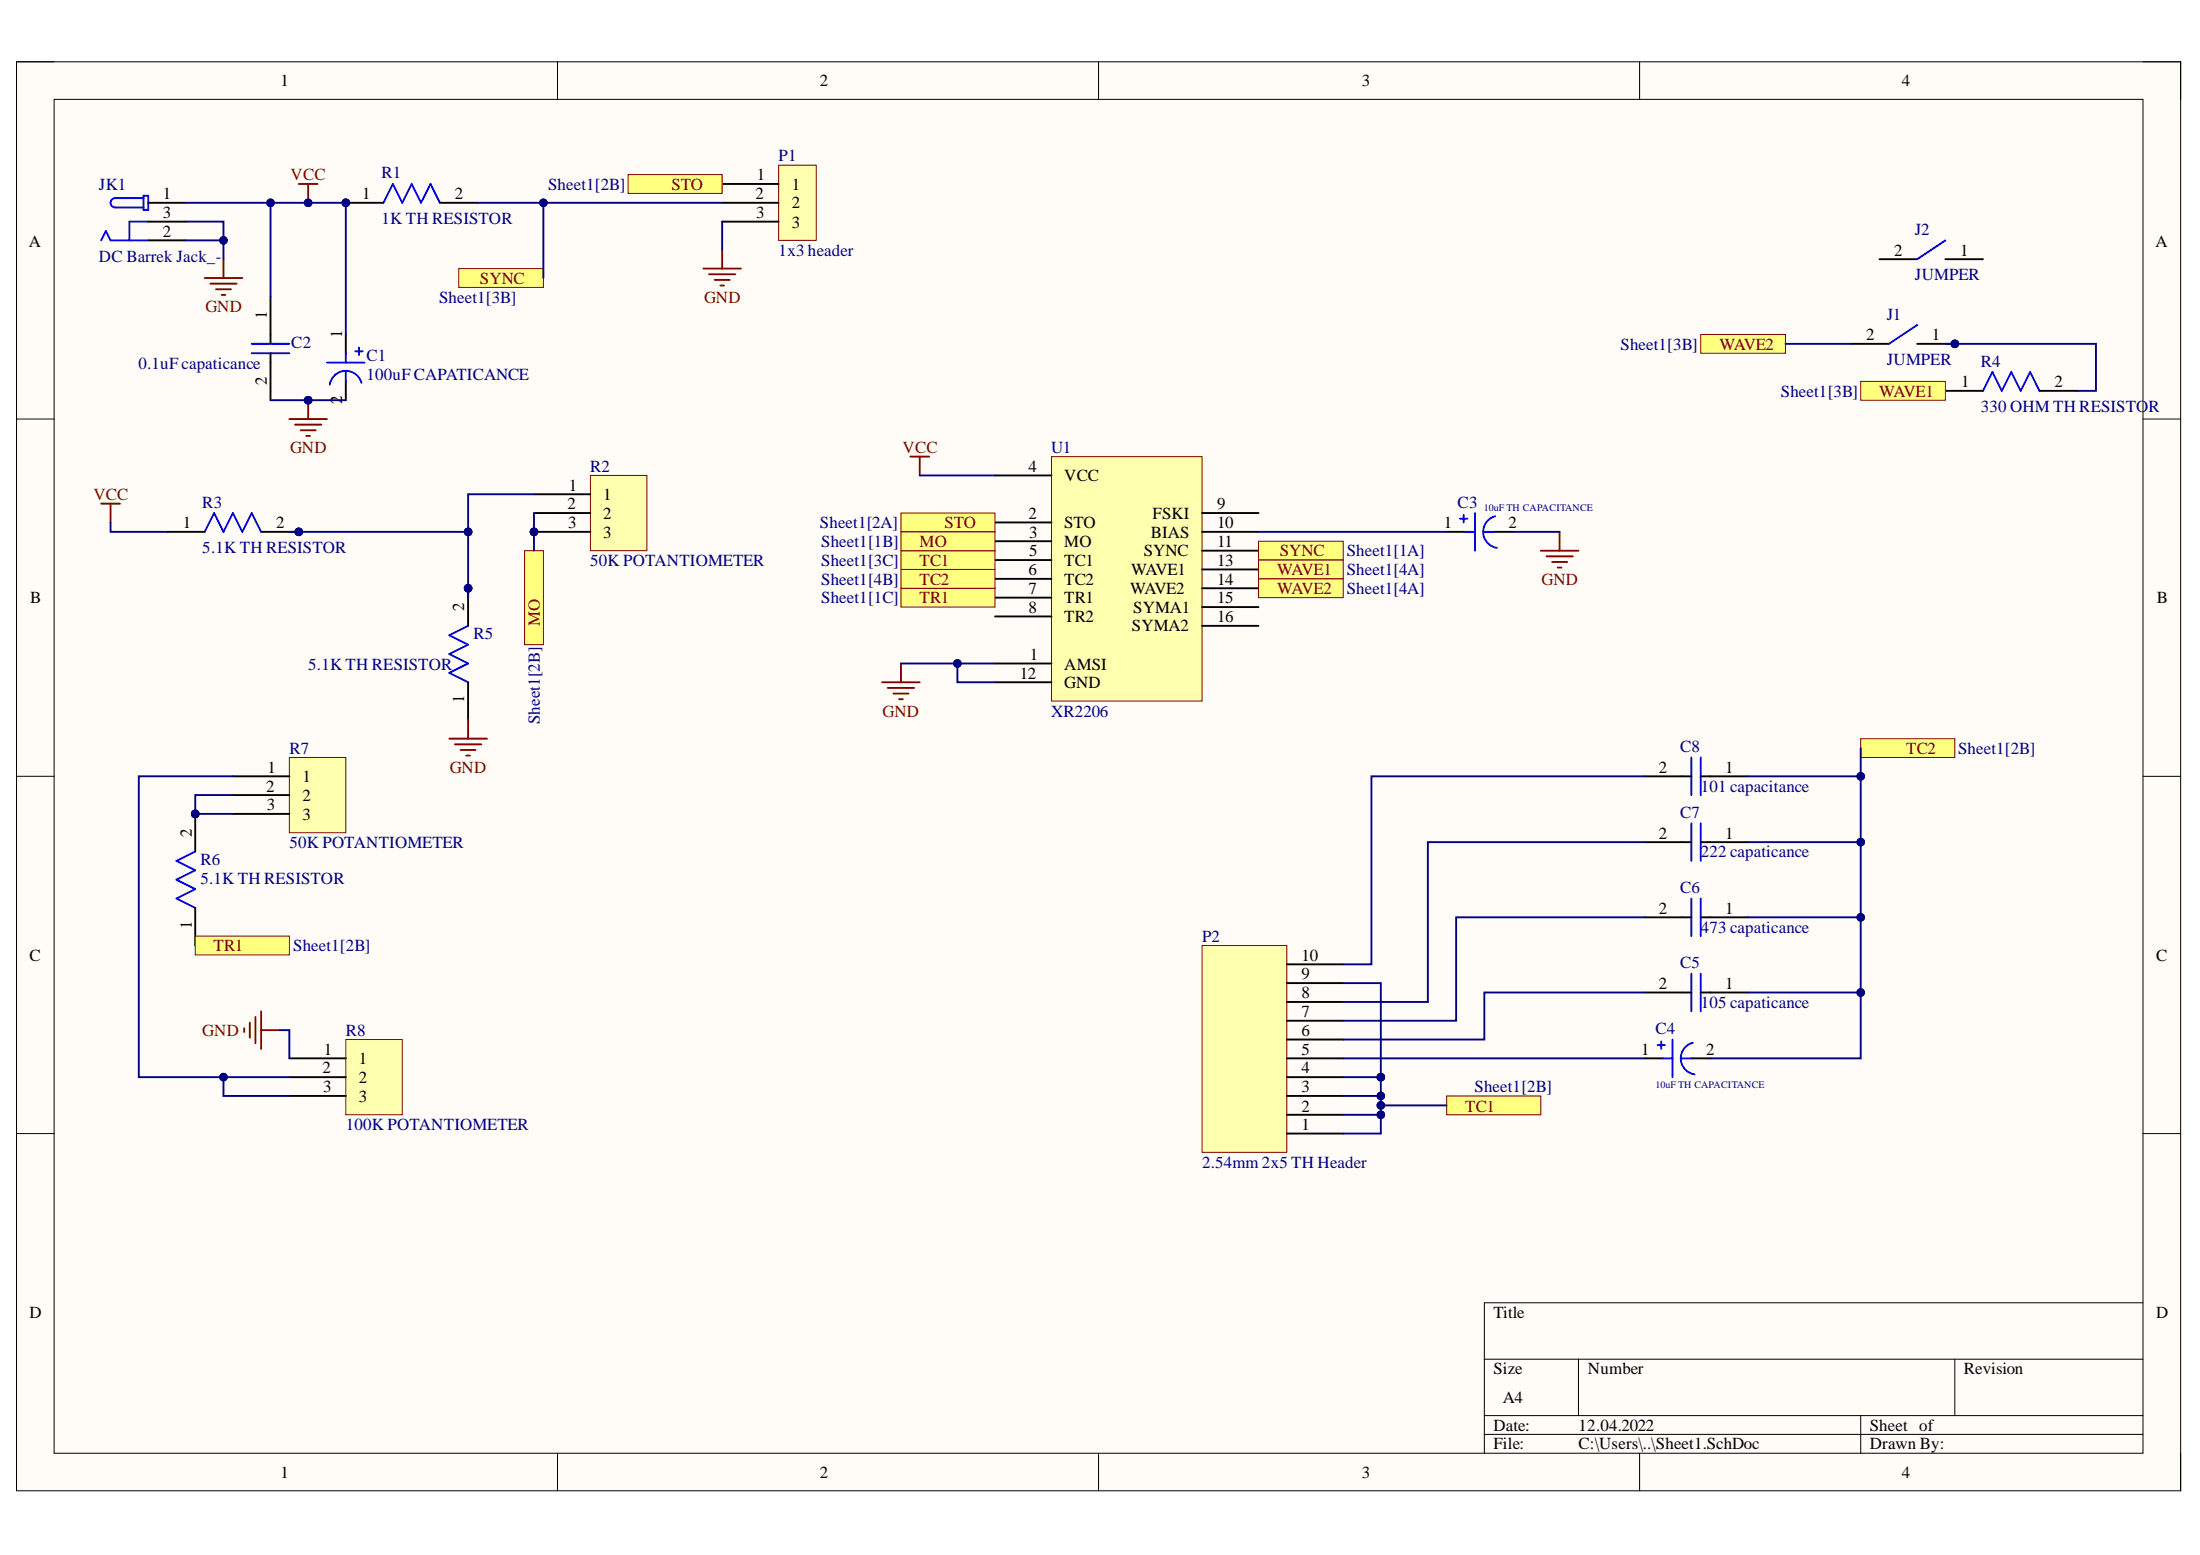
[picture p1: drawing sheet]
# Altium project com_signal_generator.PrjPcb
1 sheet, 22 parts. Net scope: flat (ports and power ports of the same name join across sheets).
Board files: PCB2.PcbDoc, PCB1.PcbDoc

## Sheet Sheet1.SchDoc
size A4; SheetNumber: 1; SheetTotal: 1

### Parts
C1  100uF CAPATICANCE  [EEUFR1V101B]
C2  0.1uF capaticance  [TH CAPACITOR]
C3  10uF TH CAPACITANCE  [10uf capacitance]
C4  10uF TH CAPACITANCE  [10uf capacitance]
C5  105 capaticance  [TH CAPACITOR]
C6  473 capaticance  [TH CAPACITOR]
C7  222 capaticance  [TH CAPACITOR]
C8  101 capacitance  [TH CAPACITOR]
J1  JUMPER  [JUMPER]
J2  JUMPER  [JUMPER]
JK1  DC Barrek Jack_-  [DC BARREL JACK]
P1  1x3 header  [1x3 header - duplicate]
P2  2.54mm 2x5 TH Header  [2x5 HEADER]
R1  1K TH RESISTOR  [TH RESISTOR]
R2  50K POTANTIOMETER  [POTANTIOMETER]
R3  5.1K TH RESISTOR  [TH RESISTOR]
R4  330 OHM TH RESISTOR  [TH RESISTOR]
R5  5.1K TH RESISTOR  [TH RESISTOR]
R6  5.1K TH RESISTOR  [TH RESISTOR]
R7  50K POTANTIOMETER  [POTANTIOMETER]
R8  100K POTANTIOMETER  [POTANTIOMETER]
U1  XR2206  [XR2206]

### Ports
MO (see Sheet1[1B]), MO (see Sheet1[2B]), STO (see Sheet1[2A]), STO (see Sheet1[2B]), SYNC (see Sheet1[1A]), SYNC (see Sheet1[3B]), TC1 (see Sheet1[2B]), TC1 (see Sheet1[3C]), TC2 (see Sheet1[2B]), TC2 (see Sheet1[4B]), TR1 (see Sheet1[1C]), TR1 (see Sheet1[2B]), WAVE1 (see Sheet1[3B]), WAVE1 (see Sheet1[4A]), WAVE2 (see Sheet1[3B]), WAVE2 (see Sheet1[4A])

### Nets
GND: C1.2 C2.2 C3.2 JK1.2 JK1.3 P1.3 R5.1 R8.1 U1.1(AMSI) U1.12(GND)
VCC: C1.1 C2.1 JK1.1 R1.1 R3.1 U1.4(VCC)
NetC3_1: C3.1 U1.10(BIAS)
NetC4_1: C4.1 P2.5
NetC4_2: C4.2 C5.1 C6.1 C7.1 C8.1 U1.6(TC2) ; port TC2
NetC5_2: C5.2 P2.6
NetC6_2: C6.2 P2.7
NetC7_2: C7.2 P2.8
NetC8_2: C8.2 P2.10
NetJ1_1: J1.1 R4.2
NetJ1_2: J1.2 U1.14(WAVE2) ; port WAVE2
NetP1_1: P1.1 U1.2(STO) ; port STO
NetP1_2: P1.2 R1.2 U1.11(SYNC) ; port SYNC
NetP2_1: P2.1 P2.2 P2.3 P2.4 P2.9 U1.5(TC1) ; port TC1
NetR2_1: R2.1 R3.2 R5.2
NetR2_2: R2.2 R2.3 U1.3(MO) ; port MO
NetR4_1: R4.1 U1.13(WAVE1) ; port WAVE1
NetR6_1: R6.1 U1.7(TR1) ; port TR1
NetR6_2: R6.2 R7.2 R7.3
NetR7_1: R7.1 R8.2 R8.3

Not connected (* = marked no-connect by the designer): J2 1 2; U1 8(TR2) 9(FSKI) 15(SYMA1) 16(SYMA2)
